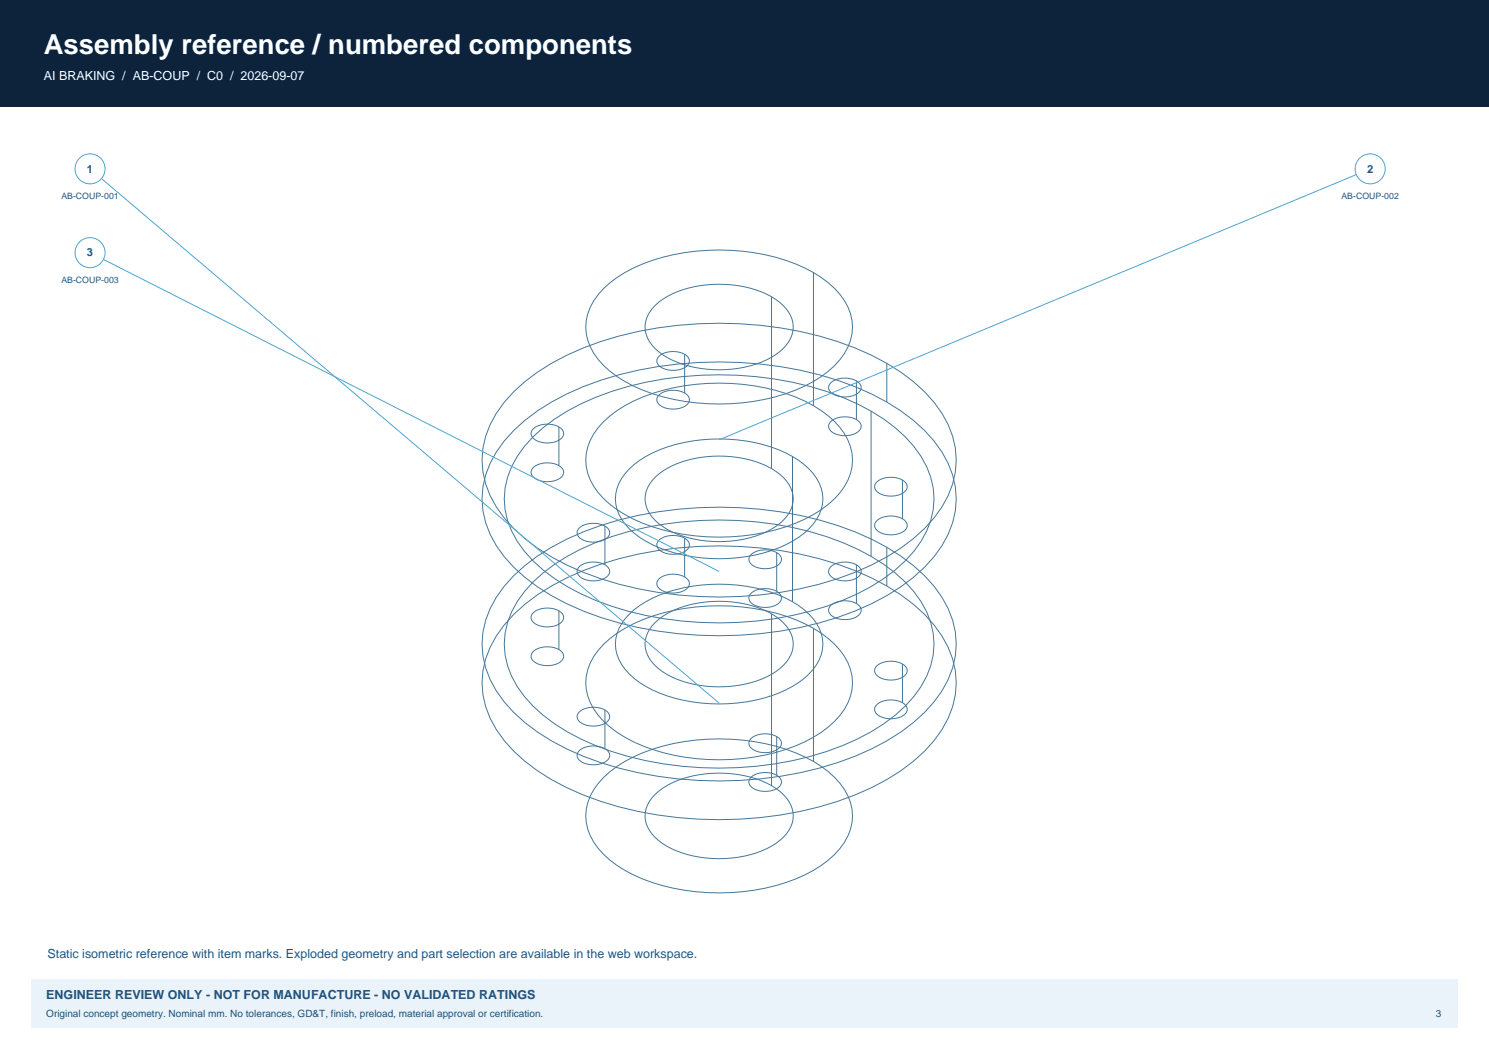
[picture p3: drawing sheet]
<svg xmlns="http://www.w3.org/2000/svg" width="420mm" height="297mm" viewBox="0 0 420 297" stroke-linecap="round" stroke-linejoin="round" font-family="sans-serif">
<path d="M0 0h420v30h-420z" fill-rule="evenodd" fill="#0d233b"/>
<path d="M8.8 276.2h402.4v13.7h-402.4z" fill-rule="evenodd" fill="#eaf3fa"/>
<g fill="none" stroke="#457798" stroke-width=".28">
<path d="M229.4 76.9v37.5M170.3 81.4a39.5 39.5 0 0 1 19.7-9.6 60.4 60.4 0 0 1 37 3.8 25.4 25.4 0 0 1 12.2 11 13.6 13.6 0 0 1-2.3 14.8 34.9 34.9 0 0 1-18.2 10.5 60.9 60.9 0 0 1-40-3 25.4 25.4 0 0 1-12.2-11 13.6 13.6 0 0 1 2.3-14.8zM184.7 86.2a26.4 26.4 0 0 1 18.1-6 26.4 26.4 0 0 1 18.1 6 7.9 7.9 0 0 1 0 12.1 26.4 26.4 0 0 1-18.1 6 26.4 26.4 0 0 1-18.1-6 7.9 7.9 0 0 1 0-12.1zM193.1 99.9v11M217.6 83.7v48.5M144.9 110.5a62.5 62.5 0 0 1 24.5-14.2 109.7 109.7 0 0 1 71.8 1.9 54.7 54.7 0 0 1 22.3 15.3 24.4 24.4 0 0 1 0 32.6 54.7 54.7 0 0 1-22.3 15.3 108.9 108.9 0 0 1-76.7 0 54.7 54.7 0 0 1-22.3-15.3 24.4 24.4 0 0 1 0-32.6zM170.3 118.9a39.5 39.5 0 0 1 19.7-9.5 60.4 60.4 0 0 1 37 3.7 25.4 25.4 0 0 1 12.2 11.1 13.6 13.6 0 0 1-2.3 14.8 34.9 34.9 0 0 1-18.2 10.5 60.9 60.9 0 0 1-40-3.1 25.4 25.4 0 0 1-12.2-11 13.6 13.6 0 0 1 2.3-14.8zM185.9 111.4a6.4 6.4 0 0 1 8.3 .4 2.15 2.15 0 0 1-1.7 3.1 6.4 6.4 0 0 1-7-1.3 1.71 1.71 0 0 1 .4-2.2zM185.9 100.5a6.4 6.4 0 0 1 8.3 .4 2.15 2.15 0 0 1-1.7 3.1 6.4 6.4 0 0 1-7-1.3 1.71 1.71 0 0 1 .4-2.2zM234.3 118.9a6.4 6.4 0 0 1 8.3 .4 2.15 2.15 0 0 1-1.6 3.1 6.4 6.4 0 0 1-7-1.3 1.71 1.71 0 0 1 .3-2.2zM234.3 108a6.4 6.4 0 0 1 8.3 .4 2.15 2.15 0 0 1-1.6 3.1 6.4 6.4 0 0 1-7-1.3 1.71 1.71 0 0 1 .3-2.2zM241.6 107.4v10.9"/>
<path d="M245.7 116v40.9M250.1 102.5v10.9M144.9 121.4a62.5 62.5 0 0 1 24.5-14.1 109.7 109.7 0 0 1 71.8 1.8 54.7 54.7 0 0 1 22.3 15.3 24.4 24.4 0 0 1 0 32.6 54.7 54.7 0 0 1-22.3 15.3 108.9 108.9 0 0 1-76.7 0 54.7 54.7 0 0 1-22.3-15.3 24.4 24.4 0 0 1 0-32.6zM150.4 123.2a58.9 58.9 0 0 1 26.8-14.2 99.5 99.5 0 0 1 60.4 3 49.5 49.5 0 0 1 20.2 13.9 22.1 22.1 0 0 1 0 29.6 49.5 49.5 0 0 1-20.2 13.9 98.7 98.7 0 0 1-69.5 0 49.5 49.5 0 0 1-20.2-13.9 22.1 22.1 0 0 1 0-29.6zM150.4 131.9a6.4 6.4 0 0 1 8.3 .4 2.15 2.15 0 0 1-1.7 3.1 6.4 6.4 0 0 1-6.9-1.3 1.71 1.71 0 0 1 .3-2.2zM150.4 121a6.4 6.4 0 0 1 8.3 .4 2.15 2.15 0 0 1-1.7 3.1 6.4 6.4 0 0 1-6.9-1.3 1.71 1.71 0 0 1 .3-2.2zM157.6 120.4v10.9M177.5 132.3a34 34 0 0 1 20.3-8.2 42.9 42.9 0 0 1 27.5 5.7 13.7 13.7 0 0 1 6.8 10.9 13.7 13.7 0 0 1-6.8 10.9 43.4 43.4 0 0 1-30 5.4 33 33 0 0 1-17.8-7.9 11.1 11.1 0 0 1 0-16.8zM184.7 134.7a26.4 26.4 0 0 1 18.1-6.1 26.4 26.4 0 0 1 18.1 6.1 7.9 7.9 0 0 1 0 12 26.4 26.4 0 0 1-18.1 6.1 26.4 26.4 0 0 1-18.1-6.1 7.9 7.9 0 0 1 0-12zM223.5 128.8v40.9M247.3 135.9a6.4 6.4 0 0 1 8.3 .5 2.15 2.15 0 0 1-1.7 3 6.4 6.4 0 0 1-6.9-1.2 1.71 1.71 0 0 1 .3-2.3zM254.6 135.4v10.9"/>
<path d="M163.4 159.9a6.4 6.4 0 0 1 8.3 .4 2.15 2.15 0 0 1-1.7 3.1 6.4 6.4 0 0 1-6.9-1.3 1.71 1.71 0 0 1 .3-2.2zM163.4 148.9a6.4 6.4 0 0 1 8.3 .4 2.15 2.15 0 0 1-1.7 3.1 6.4 6.4 0 0 1-6.9-1.2 1.71 1.71 0 0 1 .3-2.3zM170.6 148.4v10.9M185.9 152.4a6.4 6.4 0 0 1 8.3 .4 2.15 2.15 0 0 1-1.7 3.1 6.4 6.4 0 0 1-7-1.3 1.71 1.71 0 0 1 .4-2.2zM193.1 151.8v10.9M211.8 156.4a6.4 6.4 0 0 1 8.4 .4 2.15 2.15 0 0 1-1.7 3.1 6.4 6.4 0 0 1-7-1.2 1.71 1.71 0 0 1 .3-2.3zM219.1 155.9v10.9M234.3 159.9a6.4 6.4 0 0 1 8.3 .4 2.15 2.15 0 0 1-1.6 3.1 6.4 6.4 0 0 1-7-1.3 1.71 1.71 0 0 1 .3-2.2zM241.6 159.3v10.9M247.3 146.9a6.4 6.4 0 0 1 8.3 .4 2.15 2.15 0 0 1-1.7 3.1 6.4 6.4 0 0 1-6.9-1.3 1.71 1.71 0 0 1 .3-2.2zM250.1 154.4v10.9M144.9 173.3a62.5 62.5 0 0 1 24.5-14.2 109.7 109.7 0 0 1 71.8 1.9 54.7 54.7 0 0 1 22.3 15.3 24.4 24.4 0 0 1 0 32.6 54.7 54.7 0 0 1-22.3 15.3 108.9 108.9 0 0 1-76.7 0 54.7 54.7 0 0 1-22.3-15.3 24.4 24.4 0 0 1 0-32.6z"/>
<path d="M144.9 162.4a62.5 62.5 0 0 1 24.5-14.2 109.7 109.7 0 0 1 71.8 1.8 54.7 54.7 0 0 1 22.3 15.3 24.4 24.4 0 0 1 0 32.7 54.7 54.7 0 0 1-22.3 15.3 108.9 108.9 0 0 1-76.7 0 54.7 54.7 0 0 1-22.3-15.3 24.4 24.4 0 0 1 0-32.7zM150.4 164.2a58.9 58.9 0 0 1 26.8-14.3 99.5 99.5 0 0 1 60.4 3.1 49.5 49.5 0 0 1 20.2 13.9 22.1 22.1 0 0 1 0 29.5 49.5 49.5 0 0 1-20.2 13.9 98.7 98.7 0 0 1-69.5 0 49.5 49.5 0 0 1-20.2-13.9 22.1 22.1 0 0 1 0-29.5zM150.4 172.8a6.4 6.4 0 0 1 8.3 .5 2.15 2.15 0 0 1-1.7 3 6.4 6.4 0 0 1-6.9-1.2 1.71 1.71 0 0 1 .3-2.3zM157.6 172.3v10.9M177.5 173.2a34 34 0 0 1 20.3-8.2 42.9 42.9 0 0 1 27.5 5.8 13.7 13.7 0 0 1 6.8 10.9 13.7 13.7 0 0 1-6.8 10.8 43.4 43.4 0 0 1-30 5.5 33 33 0 0 1-17.8-7.9 11.1 11.1 0 0 1 0-16.9zM184.7 175.6a26.4 26.4 0 0 1 18.1-6 26.4 26.4 0 0 1 18.1 6 7.9 7.9 0 0 1 0 12.1 26.4 26.4 0 0 1-18.1 6 26.4 26.4 0 0 1-18.1-6 7.9 7.9 0 0 1 0-12.1zM185.9 163.3a6.4 6.4 0 0 1 8.3 .4 2.15 2.15 0 0 1-1.7 3.1 6.4 6.4 0 0 1-7-1.3 1.71 1.71 0 0 1 .4-2.2zM211.8 167.3a6.4 6.4 0 0 1 8.4 .5 2.15 2.15 0 0 1-1.7 3 6.4 6.4 0 0 1-7-1.2 1.71 1.71 0 0 1 .3-2.3zM217.6 173.1v48.5M229.4 177.2v37.6M234.3 170.8a6.4 6.4 0 0 1 8.3 .4 2.15 2.15 0 0 1-1.6 3.1 6.4 6.4 0 0 1-7-1.3 1.71 1.71 0 0 1 .3-2.2zM150.4 183.8a6.4 6.4 0 0 1 8.3 .4 2.15 2.15 0 0 1-1.7 3.1 6.4 6.4 0 0 1-6.9-1.3 1.71 1.71 0 0 1 .3-2.2z"/>
<path d="M170.3 181.7a39.5 39.5 0 0 1 19.7-9.5 60.4 60.4 0 0 1 37 3.7 25.4 25.4 0 0 1 12.2 11.1 13.6 13.6 0 0 1-2.3 14.8 34.9 34.9 0 0 1-18.2 10.5 60.9 60.9 0 0 1-40-3.1 25.4 25.4 0 0 1-12.2-11 13.6 13.6 0 0 1 2.3-14.8zM247.3 198.7a6.4 6.4 0 0 1 8.3 .5 2.15 2.15 0 0 1-1.7 3.1 6.4 6.4 0 0 1-6.9-1.3 1.71 1.71 0 0 1 .3-2.3zM247.3 187.8a6.4 6.4 0 0 1 8.3 .4 2.15 2.15 0 0 1-1.7 3.1 6.4 6.4 0 0 1-6.9-1.2 1.71 1.71 0 0 1 .3-2.3zM254.6 187.3v10.9M163.4 211.7a6.4 6.4 0 0 1 8.3 .4 2.15 2.15 0 0 1-1.7 3.1 6.4 6.4 0 0 1-6.9-1.2 1.71 1.71 0 0 1 .3-2.3zM163.4 200.8a6.4 6.4 0 0 1 8.3 .4 2.15 2.15 0 0 1-1.7 3.1 6.4 6.4 0 0 1-6.9-1.3 1.71 1.71 0 0 1 .3-2.2zM170.3 219.3a39.5 39.5 0 0 1 19.7-9.6 60.4 60.4 0 0 1 37 3.8 25.4 25.4 0 0 1 12.2 11 13.6 13.6 0 0 1-2.3 14.8 34.9 34.9 0 0 1-18.2 10.5 60.9 60.9 0 0 1-40-3 25.4 25.4 0 0 1-12.2-11.1 13.6 13.6 0 0 1 2.3-14.8zM170.6 200.3v10.9M211.8 219.2a6.4 6.4 0 0 1 8.4 .4 2.15 2.15 0 0 1-1.7 3.1 6.4 6.4 0 0 1-7-1.2 1.71 1.71 0 0 1 .3-2.3zM211.8 208.3a6.4 6.4 0 0 1 8.4 .4 2.15 2.15 0 0 1-1.7 3.1 6.4 6.4 0 0 1-7-1.3 1.71 1.71 0 0 1 .3-2.2zM219.1 207.8v10.9M184.7 224.1a26.4 26.4 0 0 1 18.1-6 26.4 26.4 0 0 1 18.1 6 7.9 7.9 0 0 1 0 12.1 26.4 26.4 0 0 1-18.1 6 26.4 26.4 0 0 1-18.1-6 7.9 7.9 0 0 1 0-12.1z"/>
</g>
<path d="M25.4 47.6l177.4 150.7" fill="none" stroke="#4da8d0" stroke-width=".28"/>
<circle cx="25.4" cy="47.6" r="4.2" fill="#fff" stroke="#4da8d0" stroke-width=".28"/>
<path d="M386.5 47.6l-183.7 76.4" fill="none" stroke="#4da8d0" stroke-width=".28"/>
<circle cx="386.5" cy="47.6" r="4.2" fill="#fff" stroke="#4da8d0" stroke-width=".28"/>
<path d="M25.4 71.3l177.4 89.9" fill="none" stroke="#4da8d0" stroke-width=".28"/>
<circle cx="25.4" cy="71.3" r="4.2" fill="#fff" stroke="#4da8d0" stroke-width=".28"/>
<text font-size="7.8" fill="#fff" x="12.3" y="15.2">Assembly reference / numbered components</text>
<text font-size="3.5" fill="#fff" x="12.3" y="22.6">AI BRAKING / AB-COUP / C0 / 2026-09-07</text>
<text font-size="3.5" fill="#20577d" x="13.4" y="270.2">Static isometric reference with item marks. Exploded geometry and part selection are available in the web workspace.</text>
<text font-size="3.5" fill="#1b4e80" x="13.1" y="281.8">ENGINEER REVIEW ONLY - NOT FOR MANUFACTURE - NO VALIDATED RATINGS</text>
<g font-size="3.2" fill="#20577d">
<text x="24.5" y="48.7">1</text>
<text x="385.6" y="48.7">2</text>
<text x="24.5" y="72.3">3</text>
</g>
<g font-size="2.8" fill="#1b4e80">
<text x="13.1" y="286.8">Original concept geometry. Nominal mm. No tolerances, GD&amp;T, finish, preload, material approval or certification.</text>
<text x="405" y="286.8">3</text>
</g>
<g font-size="2.5" fill="#20577d">
<text x="17.3" y="56.1">AB-COUP-001</text>
<text x="378.4" y="56.1">AB-COUP-002</text>
<text x="17.3" y="79.7">AB-COUP-003</text>
</g>
</svg>
